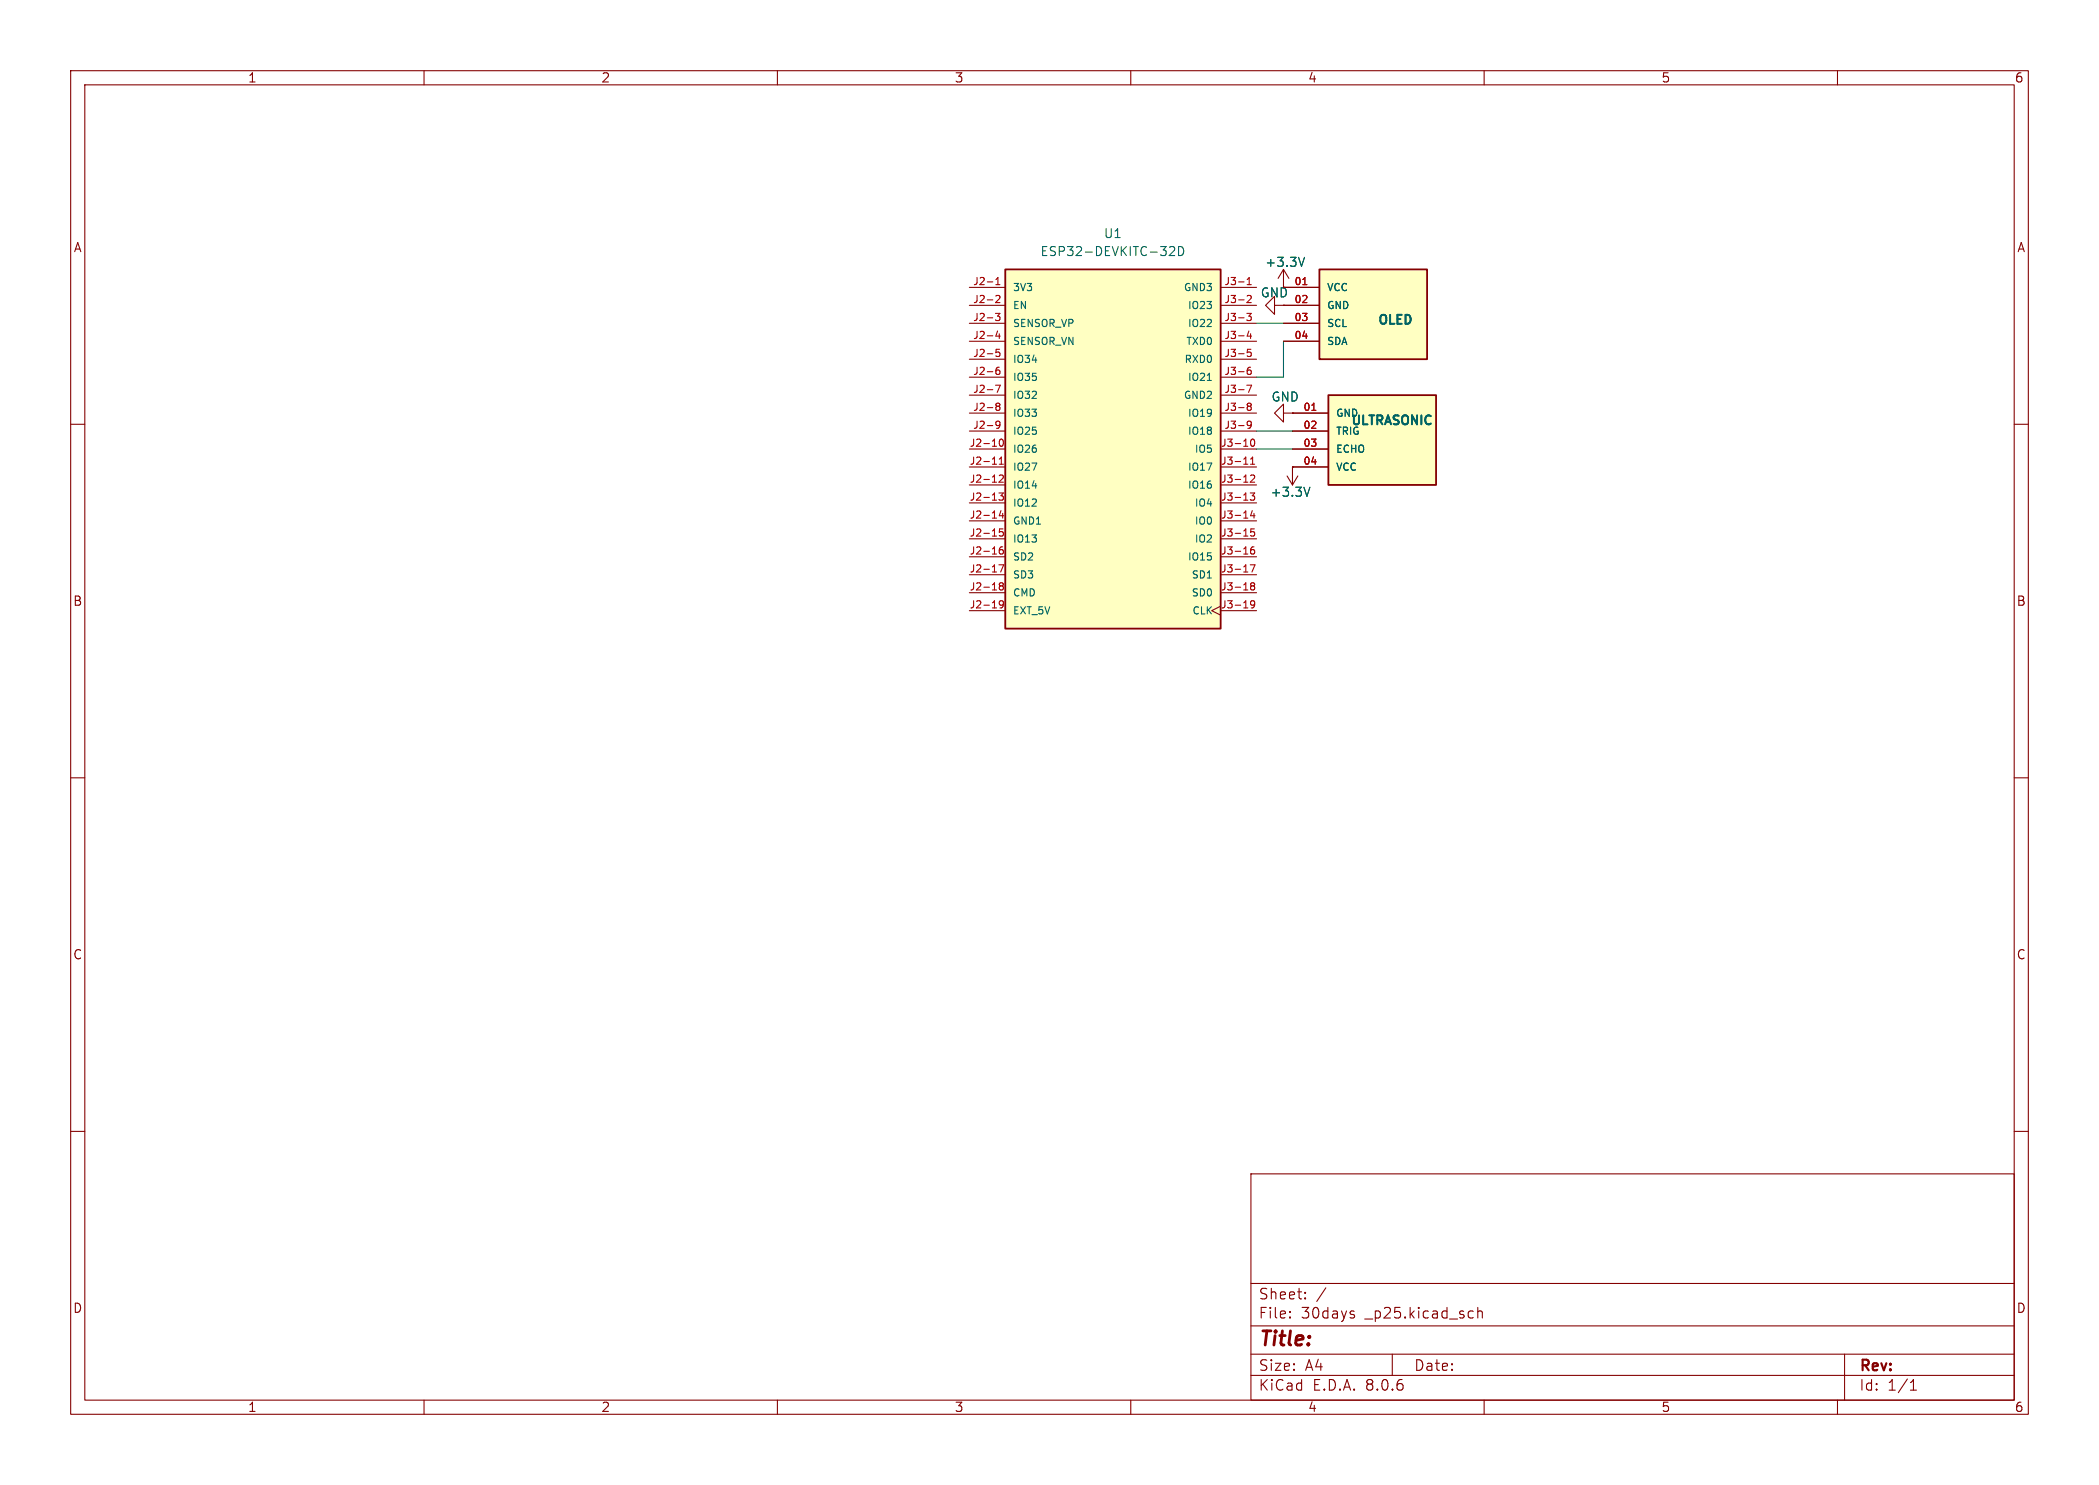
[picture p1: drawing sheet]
<svg xmlns="http://www.w3.org/2000/svg" width="297mm" height="210mm" viewBox="0 0 297 210" stroke-linecap="round" stroke-linejoin="round" font-family="sans-serif">
<g fill="none" stroke="#840000" stroke-width=".15">
<path d="M10 10h277v190h-277zM12 12h273v186h-273zM60 10v2M110 10v2M160 10v2M210 10v2M260 10v2M10 60h2M285 60h2M10 110h2M285 110h2M10 160h2"/>
<path d="M285 160h2M177 166h108v32h-108zM60 198v2M110 198v2M160 198v2M177 194.5h108M177 191.5h108M177 187.5h108M177 181.5h108M182.5 186.3h.1l-.1 .1M182.5 186.3v.1M182.5 185.5v.1"/>
<path d="M182.5 185.5h.1l-.1 .1M184.7 183.6v.1M184.7 183.6h-.1l.1 .1M184.7 182.8v.1M184.7 182.8h-.1l.1 .1M187.6 182.1l-1.3 2M191.5 185.9l.2 .2-.1 .2-.1 .1M191.5 185.4l.1 .1M197 191.5v3M208.3 185.4l.2 .1M208.5 186.3l-.2 .1M209.1 184.9v1.5"/>
<path d="M209.1 185.5a.37 .37 0 0 1 .6 .1v.8M210 198v2M260 198v2M261 191.5v6.5M270.3 196.6h.9M270.3 195.5l.4-.4v1.5"/>
</g>
<path d="M188 55.9h15.2v12.7h-15.2z" fill="#ffffc2"/>
<path d="M188 55.9h15.2v12.7h-15.2z" fill="none" stroke="#840000" stroke-width=".25"/>
<path d="M181.6 58.4v-1.2l-1.3 1.2 1.3 1.3v-1.3h1.3M182.9 58.4h.1M182.9 58.4h5.1M182.9 61h5.1M182.9 63.5h5.1M182.9 66h5.1" fill="none" stroke="#840000" stroke-width=".15"/>
<path d="M185.6 58h.6" fill="none" stroke="#a90000" stroke-width=".15"/>
<path d="M186.7 38.1h15.2v12.7h-15.2z" fill="#ffffc2"/>
<path d="M186.7 38.1h15.2v12.7h-15.2z" fill="none" stroke="#840000" stroke-width=".25"/>
<path d="M181.6 38.1v2.5h5.1M181.6 38.1l-.8 1.3M181.6 38.1l.8 1.3M180.3 43.2v-1.3l-1.2 1.3 1.2 1.3v-1.3h1.3M181.6 43.2h.1M181.6 43.2h5.1M181.6 45.7h5.1M181.6 48.3h5.1M182.1 67.3l.8 1.3M182.9 66h.1M182.9 66v2.6M183.6 67.3l-.7 1.3" fill="none" stroke="#840000" stroke-width=".15"/>
<path d="M184.3 40.3h.6" fill="none" stroke="#a90000" stroke-width=".15"/>
<path d="M184.6 36.4l-.4 1.3M185.3 68.9l-.4 1.3" fill="none" stroke="#006464" stroke-width=".15"/>
<path d="M142.2 38.1h30.5v50.8h-30.5z" fill="#ffffc2"/>
<path d="M142.2 38.1h30.5v50.8h-30.5z" fill="none" stroke="#840000" stroke-width=".25"/>
<g fill="none" stroke="#840000" stroke-width=".15">
<path d="M137.2 40.6h5M137.2 43.2h5M137.2 45.7h5M137.2 48.3h5M137.2 50.8h5M137.2 53.3h5M137.2 55.9h5M137.2 58.4h5M172.7 40.6h5.1M172.7 43.2h5.1M172.7 45.7h5.1M172.7 48.3h5.1"/>
<path d="M172.7 50.8h5.1M172.7 53.3h5.1M172.7 55.9h5.1M172.7 58.4h5.1M181.6 43.2h.1M181.6 40.6h5.1M181.6 43.2h5.1M181.6 45.7h5.1M181.6 48.3h5.1M182.9 58.4h.1M182.9 58.4h5.1M137.2 63.5h5"/>
<path d="M137.2 66h5M137.2 68.6h5M137.2 71.1h5M137.2 73.7h5M137.2 76.2h5M137.2 78.7h5M137.2 61h5M172.7 63.5h5.1M172.7 66h5.1M172.7 68.6h5.1M172.7 71.1h5.1M172.7 73.7h5.1"/>
<path d="M172.7 76.2h5.1M172.7 78.7h5.1M172.7 61h5.1M182.9 66h.1M182.9 63.5h5.1M182.9 66h5.1M182.9 61h5.1M137.2 81.3h5M137.2 83.8h5M137.2 86.4h5M172.7 85.7l-1.3 .7 1.3 .6M172.7 81.3h5.1"/>
<path d="M172.7 83.8h5.1M172.7 86.4h5.1"/>
</g>
<g fill="none" stroke="#a90000" stroke-width=".15">
<path d="M140.9 39.5l.3-.3v1.1M176.5 39.5l.3-.3v1.1M140.9 44.3h.6l-.3 .4 .2 .1v.4l-.1 .1-.4-.1M140.9 54.5h.6l-.4 1M140.9 40.3h.6M140.9 41.9l.4-.1 .2 .3-.6 .7h.6M141.1 57.5l-.2-.2 .2-.3 .3 .1 .1 .1-.2 .3M141.1 57.5l-.2 .1 .1 .3 .1 .1h.3l.1-.2-.1-.3h-.1M141.1 57.5h.2M141.2 46.8l-.3 .7h.6M141.4 47.2v.7M141.4 51.9l-.3 .1a.68 .68 0 0 0 0 1l.3-.1 .1-.4-.2-.2-.3 .1-.1 .1"/>
<path d="M141.4 49.4h-.4l-.1 .5 .2-.1h.3l.1 .2-.1 .3-.1 .1-.4-.1M141.5 60l-.2 .2-.3-.1-.1-.1 .1-.4h.3l.1 .1a.67 .67 0 0 1-.2 .9h-.2M176.4 44.3h.6l-.3 .4 .3 .1v.4l-.1 .1-.5-.1M176.4 54.5h.7l-.4 1M176.5 40.3h.5M176.5 41.9l.4-.1 .1 .3-.6 .7h.6M176.7 57.5l-.2-.2 .2-.3 .3 .1v.1l-.1 .3M176.7 57.5h.2M176.7 57.5l-.2 .1v.3l.2 .1h.3v-.2v-.3h-.1M176.7 46.8l-.2 .7h.6M177 51.9l-.3 .1a.68 .68 0 0 0 0 1l.3-.1v-.4l-.1-.2-.3 .1-.1 .1M177 47.2v.7"/>
<path d="M177 49.4h-.5v.5l.1-.1h.4v.2v.3l-.1 .1-.4-.1M177 60l-.1 .2-.3-.1-.1-.1 .1-.4h.3l.1 .1a.67 .67 0 0 1-.2 .9h-.2M184.3 40.3h.6M185.6 58h.6M140.4 65.7h.6M141.3 69.7h.7l-.4 .4 .3 .1v.4l-.1 .1-.5-.1M141.3 79.9h.7l-.4 1M141.4 67.3l.4-.1 .2 .3-.7 .7h.7M141.4 65.7h.6M141.4 64.9l.3-.3v1.1M141.5 62.2l.1-.1a.54 .54 0 0 1 .4 .5 .54 .54 0 0 1-.4 .5l-.1-.1-.1-.3zM141.6 72.2l-.2 .7h.6"/>
<path d="M141.9 77.3l-.3 .1a.68 .68 0 0 0 0 1l.3-.1 .1-.4-.2-.2-.3 .1-.1 .1M141.9 72.6v.7M141.9 74.8h-.5v.5l.1-.1h.4l.1 .2-.1 .3-.1 .1-.4-.1M176 65.7h.6M176.9 69.7h.6l-.3 .4 .3 .1v.4l-.2 .1-.4-.1M176.9 79.9h.7l-.5 1M177 65.7h.5M177 67.3l.3-.1 .2 .3-.6 .7h.6M177 64.9l.2-.3v1.1M177.1 62.1h.1a.54 .54 0 0 1 .3 .5 .54 .54 0 0 1-.3 .5 .68 .68 0 0 1-.1-1zM177.2 72.2l-.2 .7h.6M177.4 77.3l-.3 .1a.68 .68 0 0 0 0 1l.4-.1v-.4l-.2-.2-.3 .1v.1"/>
<path d="M177.4 72.6v.7M177.5 74.8h-.5v.5l.1-.1h.3l.1 .2v.3l-.2 .1-.3-.1M141.6 82.9l-.2-.2 .2-.3 .3 .1 .1 .1-.2 .3M141.6 82.9l-.2 .1v.3l.2 .1h.3l.1-.2-.1-.3h-.1M141.6 82.9h.2M142 85.4l-.2 .2-.3-.1-.1-.1 .1-.4h.3l.1 .1a.67 .67 0 0 1-.2 .9h-.2M177.1 82.9l-.1-.2 .1-.3 .3 .1 .1 .1-.2 .3M177.1 82.9h.2M177.1 82.9l-.1 .1v.3l.1 .1h.3l.1-.2v-.3h-.2M177.5 85.4l-.2 .2-.3-.1v-.1v-.4h.3l.2 .1a.67 .67 0 0 1-.3 .9h-.2"/>
</g>
<path d="M165.5 35l.2-.1h.3l.2 .1v.2v.2l-.8 .7h.8M166.8 34.9a.64 .64 0 0 1 .7 .6 .64 .64 0 0 1-.7 .6zM184.6 36.4l-.4 1.3M170.8 53.8h.6M185.3 68.9l-.4 1.3" fill="none" stroke="#006464" stroke-width=".15"/>
<path d="M177.8 45.7h3.8M181.6 48.3v5h-3.8M177.8 63.5h5.1M177.8 61h5.1" fill="none" stroke="#009600" stroke-width=".15"/>
<text font-size="2.8" fill="#840000" x="178" y="190.9">Title:</text>
<g font-size="2.1" fill="#840000">
<text x="178" y="184">Sheet:</text>
<text x="178" y="186.7">File:</text>
<text x="184.1" y="186.7">30days</text>
<text x="193.3" y="186.7">_p25.kicad_sch</text>
<text x="178" y="196.9">KiCad</text>
<text x="178" y="194.1">Size:</text>
<text x="184.7" y="194.1">A4</text>
<text x="185.7" y="196.9">E.D.A.</text>
<text x="193.3" y="196.9">8.0.6</text>
<text x="200" y="194.1">Date:</text>
<text x="263" y="194.3">Rev:</text>
<text x="263" y="196.9">Id:</text>
<text x="267.1" y="196.9">1/1</text>
</g>
<g font-size="1.8" fill="#840000">
<text x="35" y="11.9">1</text>
<text x="85" y="11.9">2</text>
<text x="135" y="11.9">3</text>
<text x="185" y="11.9">4</text>
<text x="235" y="11.9">5</text>
<text x="285" y="11.9">6</text>
<text x="10.3" y="35.9">A</text>
<text x="285.3" y="35.9">A</text>
<text x="178.3" y="42.3">GND</text>
<text x="10.3" y="85.9">B</text>
<text x="285.3" y="85.9">B</text>
<text x="10.3" y="135.9">C</text>
<text x="285.3" y="135.9">C</text>
<text x="10.3" y="185.9">D</text>
<text x="285.3" y="185.9">D</text>
<text x="35" y="199.9">1</text>
<text x="85" y="199.9">2</text>
<text x="135" y="199.9">3</text>
<text x="185" y="199.9">4</text>
<text x="235" y="199.9">5</text>
<text x="285" y="199.9">6</text>
</g>
<g font-size="1.8" fill="#006464">
<text x="156.1" y="33.9">U1</text>
<text x="147.1" y="36.4">ESP32-DEVKITC-32D</text>
<text x="178.9" y="37.9">+3.3V</text>
<text x="194.8" y="46.2">OLED</text>
<text x="179.8" y="57">GND</text>
<text x="191" y="60.5">ULTRASONIC</text>
<text x="179.7" y="70.5">+3.3V</text>
</g>
<g font-size="1.4" fill="#a90000">
<text x="137.6" y="40.4">J2-1</text>
<text x="173.1" y="40.4">J3-1</text>
<text x="183.1" y="40.4">01</text>
<text x="137.6" y="42.9">J2-2</text>
<text x="137.6" y="45.5">J2-3</text>
<text x="173.1" y="42.9">J3-2</text>
<text x="173.1" y="45.5">J3-3</text>
<text x="183.1" y="42.9">02</text>
<text x="183.1" y="45.5">03</text>
<text x="137.6" y="48">J2-4</text>
<text x="137.6" y="50.5">J2-5</text>
<text x="137.6" y="53.1">J2-6</text>
<text x="173.1" y="48">J3-4</text>
<text x="173.1" y="50.5">J3-5</text>
<text x="173.1" y="53.1">J3-6</text>
<text x="183.1" y="48">04</text>
<text x="137.6" y="55.6">J2-7</text>
<text x="137.6" y="58.2">J2-8</text>
<text x="173.1" y="55.6">J3-7</text>
<text x="173.1" y="58.2">J3-8</text>
<text x="184.3" y="58.2">01</text>
<text x="137.1" y="63.2">J2-10</text>
<text x="137.1" y="65.8">J2-11</text>
<text x="137.6" y="60.7">J2-9</text>
<text x="172.7" y="63.2">J3-10</text>
<text x="172.7" y="65.8">J3-11</text>
<text x="173.1" y="60.7">J3-9</text>
<text x="184.3" y="60.7">02</text>
<text x="184.3" y="63.2">03</text>
<text x="184.3" y="65.8">04</text>
<text x="137.1" y="68.3">J2-12</text>
<text x="137.1" y="70.9">J2-13</text>
<text x="172.7" y="68.3">J3-12</text>
<text x="172.7" y="70.9">J3-13</text>
<text x="137.1" y="73.4">J2-14</text>
<text x="137.1" y="75.9">J2-15</text>
<text x="172.7" y="73.4">J3-14</text>
<text x="172.7" y="75.9">J3-15</text>
<text x="137.1" y="78.5">J2-16</text>
<text x="137.1" y="81">J2-17</text>
<text x="137.1" y="83.6">J2-18</text>
<text x="172.7" y="78.5">J3-16</text>
<text x="172.7" y="81">J3-17</text>
<text x="172.7" y="83.6">J3-18</text>
<text x="137.1" y="86.1">J2-19</text>
<text x="172.7" y="86.1">J3-19</text>
</g>
<g font-size="1.4" fill="#006464">
<text x="143.3" y="41.4">3V3</text>
<text x="167.4" y="41.4">GND3</text>
<text x="187.7" y="41.4">VCC</text>
<text x="143.3" y="43.9">EN</text>
<text x="143.3" y="46.5">SENSOR_VP</text>
<text x="168" y="43.9">IO23</text>
<text x="168" y="46.5">IO22</text>
<text x="187.7" y="43.9">GND</text>
<text x="187.7" y="46.5">SCL</text>
<text x="143.3" y="49">SENSOR_VN</text>
<text x="143.3" y="51.5">IO34</text>
<text x="167.5" y="51.5">RXD0</text>
<text x="167.7" y="49">TXD0</text>
<text x="187.7" y="49">SDA</text>
<text x="143.3" y="54.1">IO35</text>
<text x="143.3" y="56.6">IO32</text>
<text x="143.3" y="59.2">IO33</text>
<text x="167.4" y="56.6">GND2</text>
<text x="168" y="54.1">IO21</text>
<text x="168" y="59.2">IO19</text>
<text x="189" y="59.2">GND</text>
<text x="143.3" y="64.2">IO26</text>
<text x="143.3" y="61.7">IO25</text>
<text x="168" y="61.7">IO18</text>
<text x="168.9" y="64.2">IO5</text>
<text x="189" y="61.7">TRIG</text>
<text x="189" y="64.2">ECHO</text>
<text x="143.3" y="66.8">IO27</text>
<text x="143.3" y="69.3">IO14</text>
<text x="143.3" y="71.9">IO12</text>
<text x="168" y="66.8">IO17</text>
<text x="168" y="69.3">IO16</text>
<text x="168.9" y="71.9">IO4</text>
<text x="189" y="66.8">VCC</text>
<text x="143.3" y="74.4">GND1</text>
<text x="143.3" y="76.9">IO13</text>
<text x="168.9" y="74.4">IO0</text>
<text x="168.9" y="76.9">IO2</text>
<text x="143.3" y="79.5">SD2</text>
<text x="143.3" y="82">SD3</text>
<text x="168" y="79.5">IO15</text>
<text x="168.5" y="82">SD1</text>
<text x="143.3" y="84.6">CMD</text>
<text x="143.3" y="87.1">EXT_5V</text>
<text x="168.5" y="84.6">SD0</text>
<text x="168.6" y="87.1">CLK</text>
</g>
</svg>
